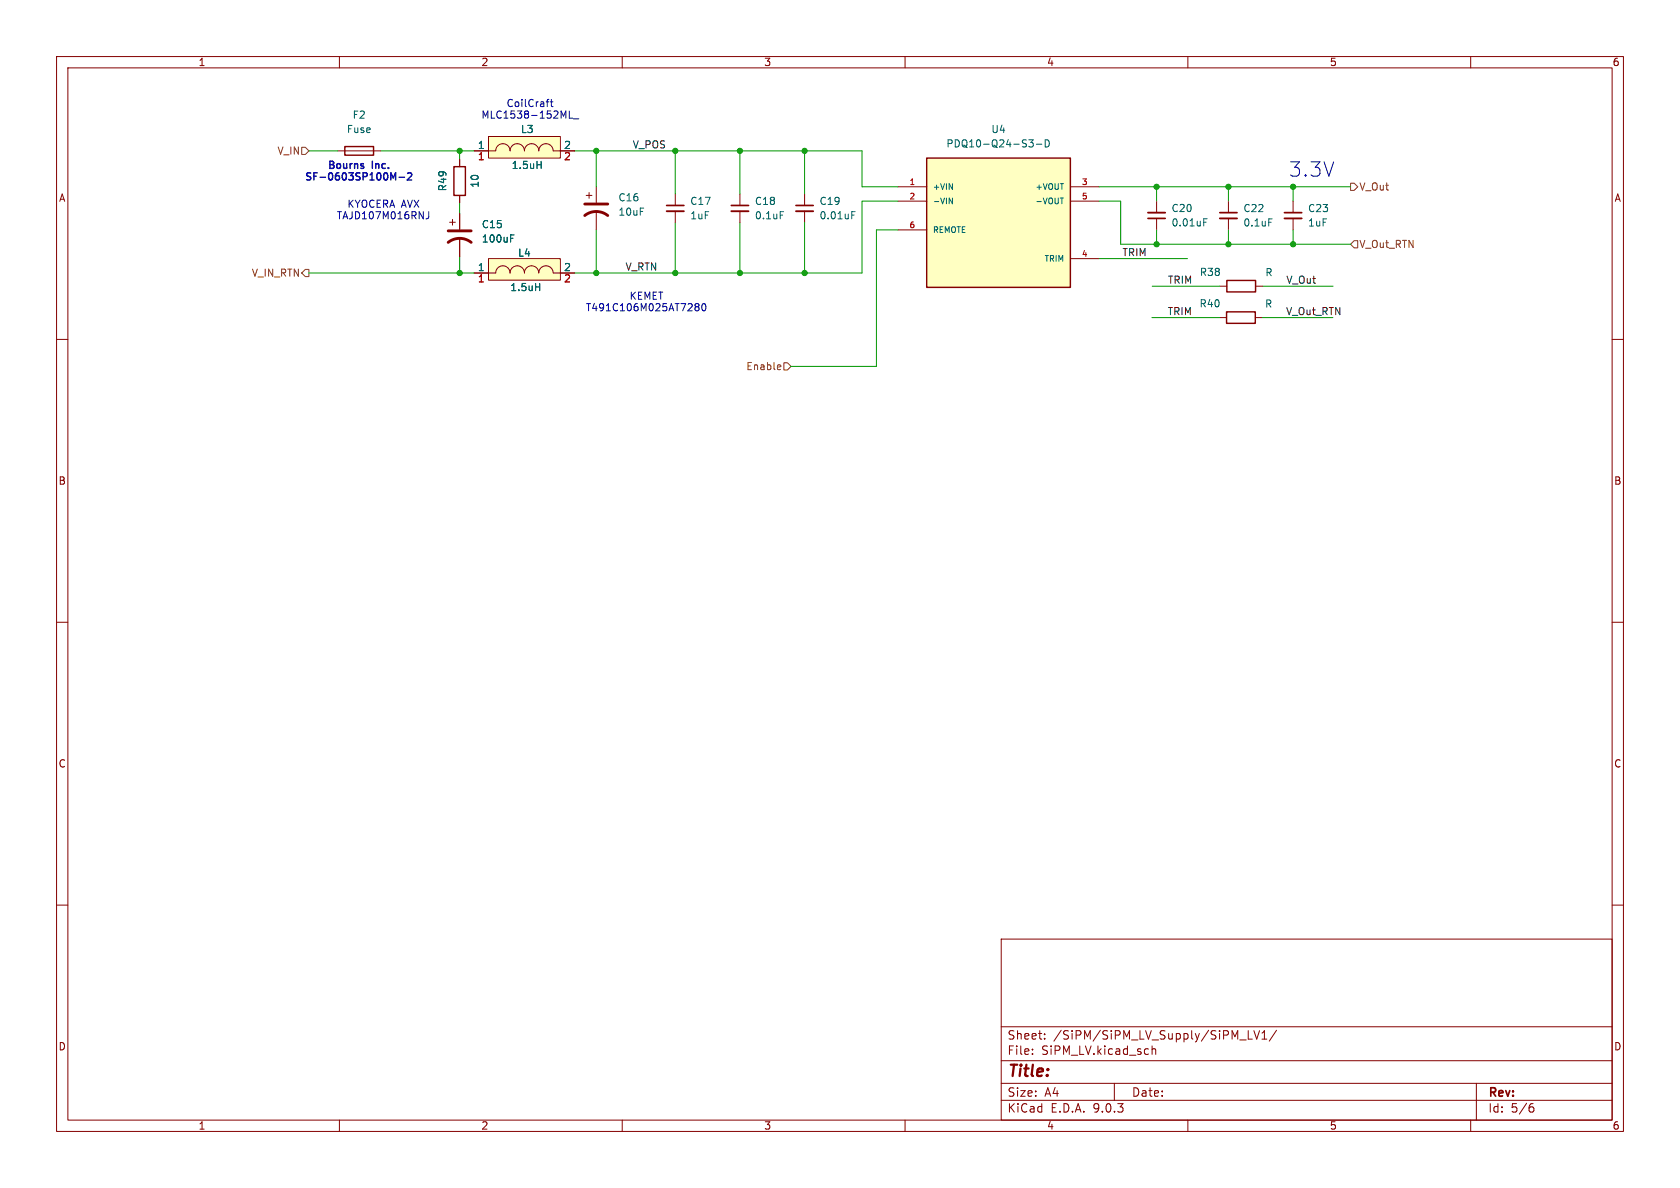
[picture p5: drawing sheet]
<svg xmlns="http://www.w3.org/2000/svg" width="297mm" height="210mm" viewBox="0 0 297 210" stroke-linecap="round" stroke-linejoin="round" font-family="sans-serif">
<g fill="none" stroke="#840000" stroke-width=".18">
<path d="M10 10h277v190h-277zM12 12h273v186h-273zM60 10v2M110 10v2M160 10v2M210 10v2M260 10v2M10 60h2M285 60h2M10 110h2M285 110h2M10 160h2"/>
<path d="M177 166h108v32h-108zM285 160h2M60 198v2M110 198v2M160 198v2M177 194.5h108M177 191.5h108M177 187.5h108M177 181.5h108M182.5 186.3v.1M182.5 185.5v.1M184.7 183.6v.1"/>
<path d="M184.7 182.8v.1M197 191.5v3M203.7 184.9v1.5M203.7 185.5l.2-.1 .3 .1 .1 .9M210 198v2M220.7 182.2v1.5h.7M221.7 182.2l.5 1.5 .5-1.5M223.1 183.7h.9M223.1 182.6l.4-.4v1.5M225.7 182.1l-1.3 2M260 198v2M261 191.5v6.5"/>
<path d="M270.6 195.7h.4l.2 .3-.1 .5-.5 .1M271 195.1l-.4 .1"/>
</g>
<path d="M86.4 45.7h12.7v3.8h-12.7z" fill="#ffffc2"/>
<g fill="none" stroke="#840000" stroke-width=".18">
<path d="M59.7 26.7h7.6M79.5 39.3h1M80 38.8v1M81.3 28.2v1.3M81.3 34.5v1.3M81.3 37.8v2.8M103.6 34.5h1M104.1 34v1.1M105.4 33v2.8M105.4 37.3v3.3M119.4 34.3v2M119.4 37.3v2.1"/>
<path d="M142.2 34.3v2M142.2 37.3v2.1M204.5 35.6v2M204.5 38.6v2M217.2 35.6v2M217.2 38.6v2M228.6 35.6v2M228.6 38.6v2M81.3 42.1v3.3M83.8 48.3h3.8a1.27 1.27 0 0 1 1.3-1.3 1.27 1.27 0 0 1 1.3 1.3 1.27 1.27 0 0 1 1.2-1.3 1.27 1.27 0 0 1 1.3 1.3 1.27 1.27 0 0 1 1.3-1.3 1.27 1.27 0 0 1 1.2 1.3 1.27 1.27 0 0 1 1.3-1.3 1.27 1.27 0 0 1 1.3 1.3h3.8M86.4 45.7h12.7v3.8h-12.7zM215.6 56.1h1.2"/>
<path d="M215.6 50.6h1.3M221.9 56.1h1.3M222 50.6h1.2"/>
</g>
<path d="M150.6 38h.4M150.6 37.4h.6M212.8 38.7h.6M212.8 39.3h.4M224.3 38.7h.6M90.3 42.1h.4M90.3 41.5h.6M94.7 50.7h.7M95.4 50.1v1.3" fill="none" stroke="#006464" stroke-width=".18"/>
<path d="M117.9 36.3h3M140.7 36.3h3.1M202.9 38.6h3.1M215.6 37.6h3.1M227.1 37.6h3" fill="none" stroke="#840000" stroke-width=".3"/>
<path d="M117.9 37.3h3M140.7 37.3h3.1M202.9 37.6h3.1M215.6 38.6h3.1M227.1 38.6h3" fill="none" stroke="#840000" stroke-width=".33"/>
<path d="M103.4 38.1a3.3 3.3 0 0 1 4 0M103.4 36.1h4M79.2 40.8h4.1M79.2 42.8a3.3 3.3 0 0 1 4.1 0" fill="none" stroke="#840000" stroke-width=".51"/>
<path d="M61 25.9h5v1.5h-5zM80.2 29.5h2.1v5h-2.1zM216.8 55.1h5.1v2.1h-5.1zM216.9 49.6h5.1v2h-5.1z" fill="none" stroke="#840000" stroke-width=".25"/>
<path d="M86.4 24.1h12.7v3.8h-12.7z" fill="#ffffc2"/>
<path d="M83.8 26.7h3.8a1.27 1.27 0 0 1 1.3-1.3 1.27 1.27 0 0 1 1.3 1.3 1.27 1.27 0 0 1 1.2-1.3 1.27 1.27 0 0 1 1.3 1.3 1.27 1.27 0 0 1 1.3-1.3 1.27 1.27 0 0 1 1.2 1.3 1.27 1.27 0 0 1 1.3-1.3 1.27 1.27 0 0 1 1.3 1.3h3.8M86.4 24.1h12.7v3.8h-12.7z" fill="none" stroke="#840000" stroke-width=".18"/>
<path d="M94.9 29.1h.8M95.7 28.5v1.3" fill="none" stroke="#006464" stroke-width=".18"/>
<path d="M163.8 27.9h25.4v22.9h-25.4z" fill="#ffffc2"/>
<path d="M163.8 27.9h25.4v22.9h-25.4z" fill="none" stroke="#840000" stroke-width=".25"/>
<g fill="none" stroke="#840000" stroke-width=".18">
<path d="M81.3 28.2v1.3M81.3 34.5v1.3M81.3 37.8v2.8M83.8 26.7h2.6M99.1 26.7h2.5M130.8 34.3v2M130.8 37.3v2.1M158.7 33h5.1M158.7 35.6h5.1M189.2 33h5.1M189.2 35.6h5.1M81.3 42.1v3.3"/>
<path d="M83.8 48.3h2.6M99.1 48.3h2.5M158.7 40.6h5.1M189.2 45.7h5.1"/>
</g>
<path d="M94.9 29.1h.8M95.7 28.5v1.3M137.9 37.4h.6M167.8 35l.6 1v-1M181.9 24.7h.8l-.5 .5 .4 .1 .1 .4-.3 .3h-.3M183.2 25.5h1M184.8 24.7a.64 .64 0 0 1 .7 .6 .64 .64 0 0 1-.7 .7zM187.4 35h.6M90.3 42.1h.4M90.3 41.5h.6M94.7 50.7h.7M95.4 50.1v1.3" fill="none" stroke="#006464" stroke-width=".18"/>
<path d="M129.3 36.3h3" fill="none" stroke="#840000" stroke-width=".3"/>
<path d="M129.3 37.3h3" fill="none" stroke="#840000" stroke-width=".33"/>
<path d="M53.3 26h.7l.6 .7-.6 .6h-.7zM238.8 32.4h.6l.6 .6-.6 .7h-.6zM54 47.6h.6v1.3h-.6l-.7-.6zM239.4 42.5h.6v1.3h-.6l-.6-.6zM137.9 64.5l.1 .3-.6 .1M138 65.3h-.1M138.6 64.1h.6l.6 .7-.6 .6h-.6z" fill="none" stroke="#725600" stroke-width=".18"/>
<g fill="none" stroke="#009600" stroke-width=".18">
<path d="M54.6 26.7h5.1M67.3 26.7h16.5M81.3 37.8h.1M81.3 26.7v1.5M81.3 35.8v2M101.6 26.7h50.8v6.3h6.3M105.4 26.7v6.3M119.4 26.7v7.6M119.4 39.4v8.9M130.8 26.7v7.6M130.8 39.4v8.9M142.2 26.7v7.6"/>
<path d="M142.2 39.4v8.9M158.7 35.6h-6.3v12.7h-50.8M194.3 35.6h3.8v7.6h40.7M194.3 33h44.5M204.5 33v2.6M217.2 33v2.6M228.6 33v2.6M54.6 48.3h29.2M81.3 45.4v2.9M105.4 40.6v7.7M158.7 40.6h-3.8v24.2h-15.1M194.3 45.7h15.6"/>
<path d="M203.6 56.1h12M203.7 50.6h11.9M204.5 40.6v2.6M217.2 40.6v2.6M223.2 56.1h12.4M223.2 50.6h12.5M228.6 40.6v2.6"/>
</g>
<g fill="none" stroke="#0000c2" stroke-width=".18">
<path d="M96.6 18h.4M97 17.6h-.2M97.3 18h.5M97.5 17.6v1.1l.3 .1M100.6 19.6v1.3h.6M75.8 37.4v.9a.41 .41 0 0 1-.5 .4M101.4 21h.9M122.9 54l.2 .2M122.9 53.9l.2-.2h.4l.1 .3-.3 .2M123.1 54.2h.2M123.1 54.2l-.2 .3M123.3 54.2l.3 .3-.1 .4h-.4l-.2-.2"/>
<path d="M124.2 53.7h.2a.68 .68 0 0 1 .4 .6 .68 .68 0 0 1-.4 .6 .84 .84 0 0 1-.2-1.2z"/>
</g>
<path d="M69.1 30.5l.4 1 .4-1v1.3M70.5 31.3h1M72.1 30.7l.4-.2 .3 .4-.8 .9h.8" fill="none" stroke="#0000c2" stroke-width=".25"/>
<g fill="#009600" stroke="#009600" stroke-width=".18">
<circle cx="217.2" cy="33" r=".46"/>
<circle cx="228.6" cy="43.2" r=".46"/>
<circle cx="228.6" cy="33" r=".46"/>
<circle cx="217.2" cy="43.2" r=".46"/>
<circle cx="119.4" cy="26.7" r=".46"/>
<circle cx="81.3" cy="48.3" r=".46"/>
<circle cx="105.4" cy="48.3" r=".46"/>
<circle cx="119.4" cy="48.3" r=".46"/>
<circle cx="130.8" cy="48.3" r=".46"/>
<circle cx="105.4" cy="26.7" r=".46"/>
<circle cx="81.3" cy="26.7" r=".46"/>
<circle cx="204.5" cy="43.2" r=".46"/>
<circle cx="204.5" cy="33" r=".46"/>
<circle cx="142.2" cy="26.7" r=".46"/>
<circle cx="130.8" cy="26.7" r=".46"/>
<circle cx="142.2" cy="48.3" r=".46"/>
</g>
<text font-size="3.5" fill="#0000c2" x="227.8" y="31.5">3.3V</text>
<text font-size="2.8" fill="#840000" x="178" y="190.9">Title:</text>
<g font-size="2.1" fill="#840000">
<text x="178" y="184">Sheet:</text>
<text x="186.2" y="184">/SiPM/SiPM_LV_Supply/SiPM_LV1/</text>
<text x="178" y="186.7">File:</text>
<text x="184.1" y="186.7">SiPM_LV.kicad_sch</text>
<text x="178" y="196.9">KiCad</text>
<text x="178" y="194.1">Size:</text>
<text x="184.7" y="194.1">A4</text>
<text x="185.7" y="196.9">E.D.A.</text>
<text x="193.3" y="196.9">9.0.3</text>
<text x="200" y="194.1">Date:</text>
<text x="263" y="194.3">Rev:</text>
<text x="263" y="196.9">Id:</text>
<text x="267.1" y="196.9">5/6</text>
</g>
<g font-size="1.8" fill="#840000">
<text x="35" y="11.9">1</text>
<text x="85" y="11.9">2</text>
<text x="135" y="11.9">3</text>
<text x="185" y="11.9">4</text>
<text x="235" y="11.9">5</text>
<text x="285" y="11.9">6</text>
<text x="10.3" y="35.9">A</text>
<text x="285.3" y="35.9">A</text>
<text x="10.3" y="85.9">B</text>
<text x="285.3" y="85.9">B</text>
<text x="10.3" y="135.9">C</text>
<text x="285.3" y="135.9">C</text>
<text x="10.3" y="185.9">D</text>
<text x="285.3" y="185.9">D</text>
<text x="35" y="199.9">1</text>
<text x="85" y="199.9">2</text>
<text x="135" y="199.9">3</text>
<text x="185" y="199.9">4</text>
<text x="235" y="199.9">5</text>
<text x="285" y="199.9">6</text>
</g>
<g font-size="1.8" fill="#006464">
<text x="61.2" y="23.7">Fuse</text>
<text x="62.2" y="21.2">F2</text>
<text x="92" y="23.7">L3</text>
<text x="175.2" y="23.7">U4</text>
<text x="84.4" y="26.4">1</text>
<text x="167.2" y="26.3">PDQ10-Q24-S3-D</text>
<text x="79.1" y="33.9" transform="rotate(-90 79.1 33.9)">R49</text>
<text x="84.8" y="33.3" transform="rotate(-90 84.8 33.3)">10</text>
<text x="90.4" y="30.1">1.5uH</text>
<text x="109.2" y="35.8">C16</text>
<text x="85.1" y="40.5">C15</text>
<text x="109.2" y="38.3">10uF</text>
<text x="121.9" y="39">1uF</text>
<text x="121.9" y="36.4">C17</text>
<text x="133.4" y="36.4">C18</text>
<text x="133.4" y="39">0.1uF</text>
<text x="144.8" y="39">0.01uF</text>
<text x="144.8" y="36.4">C19</text>
<text x="207" y="40.2">0.01uF</text>
<text x="207" y="37.7">C20</text>
<text x="219.7" y="37.7">C22</text>
<text x="219.7" y="40.2">0.1uF</text>
<text x="231.1" y="40.2">1uF</text>
<text x="231.1" y="37.7">C23</text>
<text x="85.1" y="43.1">100uF</text>
<text x="91.5" y="45.6">L4</text>
<text x="84.4" y="48">1</text>
<text x="90.1" y="51.7">1.5uH</text>
<text x="212" y="49">R38</text>
<text x="223.6" y="49">R</text>
<text x="212" y="54.5">R40</text>
<text x="223.5" y="54.6">R</text>
</g>
<g font-size="1.8" fill="#0000c2">
<text x="85" y="21.2">MLC1538-152ML_</text>
<text x="89.4" y="19.1">CoilCraft</text>
<text x="53.7" y="32.3">SF-0603SP100M-2</text>
<text x="57.8" y="30.2">Bourns</text>
<text x="65.8" y="30.2">Inc.</text>
<text x="59.4" y="39">TAJD107M016RNJ</text>
<text x="61.3" y="36.9">KYOCERA AVX</text>
<text x="111.2" y="53.2">KEMET</text>
<text x="103.5" y="55.2">T491C106M025AT7280</text>
</g>
<g font-size="1.8" fill="#725600">
<text x="49" y="27.5">V_IN</text>
<text x="240.2" y="33.9">V_Out</text>
<text x="240.2" y="44">V_Out_RTN</text>
<text x="44.4" y="49.1">V_IN_RTN</text>
<text x="131.8" y="65.6">Enable</text>
</g>
<g font-size="1.8" fill="#a90000">
<text x="84.4" y="28.7">1</text>
<text x="99.6" y="26.4">2</text>
<text x="99.6" y="28.7">2</text>
<text x="84.4" y="50.2">1</text>
<text x="99.6" y="48">2</text>
<text x="99.6" y="50.2">2</text>
</g>
<g font-size="1.8" fill="#0f0f0f">
<text x="111.8" y="26.3">V_POS</text>
<text x="110.5" y="47.9">V_RTN</text>
<text x="198.3" y="45.4">TRIM</text>
<text x="206.4" y="50.2">TRIM</text>
<text x="227.3" y="50.2">V_Out</text>
<text x="206.3" y="55.8">TRIM</text>
<text x="227.3" y="55.8">V_Out_RTN</text>
</g>
<g font-size="1.4" fill="#a90000">
<text x="160.7" y="32.8">1</text>
<text x="160.7" y="35.3">2</text>
<text x="191.2" y="32.8">3</text>
<text x="191.2" y="35.3">5</text>
<text x="160.7" y="40.4">6</text>
<text x="191.2" y="45.5">4</text>
</g>
<g font-size="1.4" fill="#006464">
<text x="164.8" y="33.8">+VIN</text>
<text x="182.9" y="33.8">+VOUT</text>
<text x="164.8" y="36.3">-VIN</text>
<text x="164.8" y="41.4">REMOTE</text>
<text x="182.9" y="36.3">-VOUT</text>
<text x="184.5" y="46.5">TRIM</text>
</g>
</svg>
